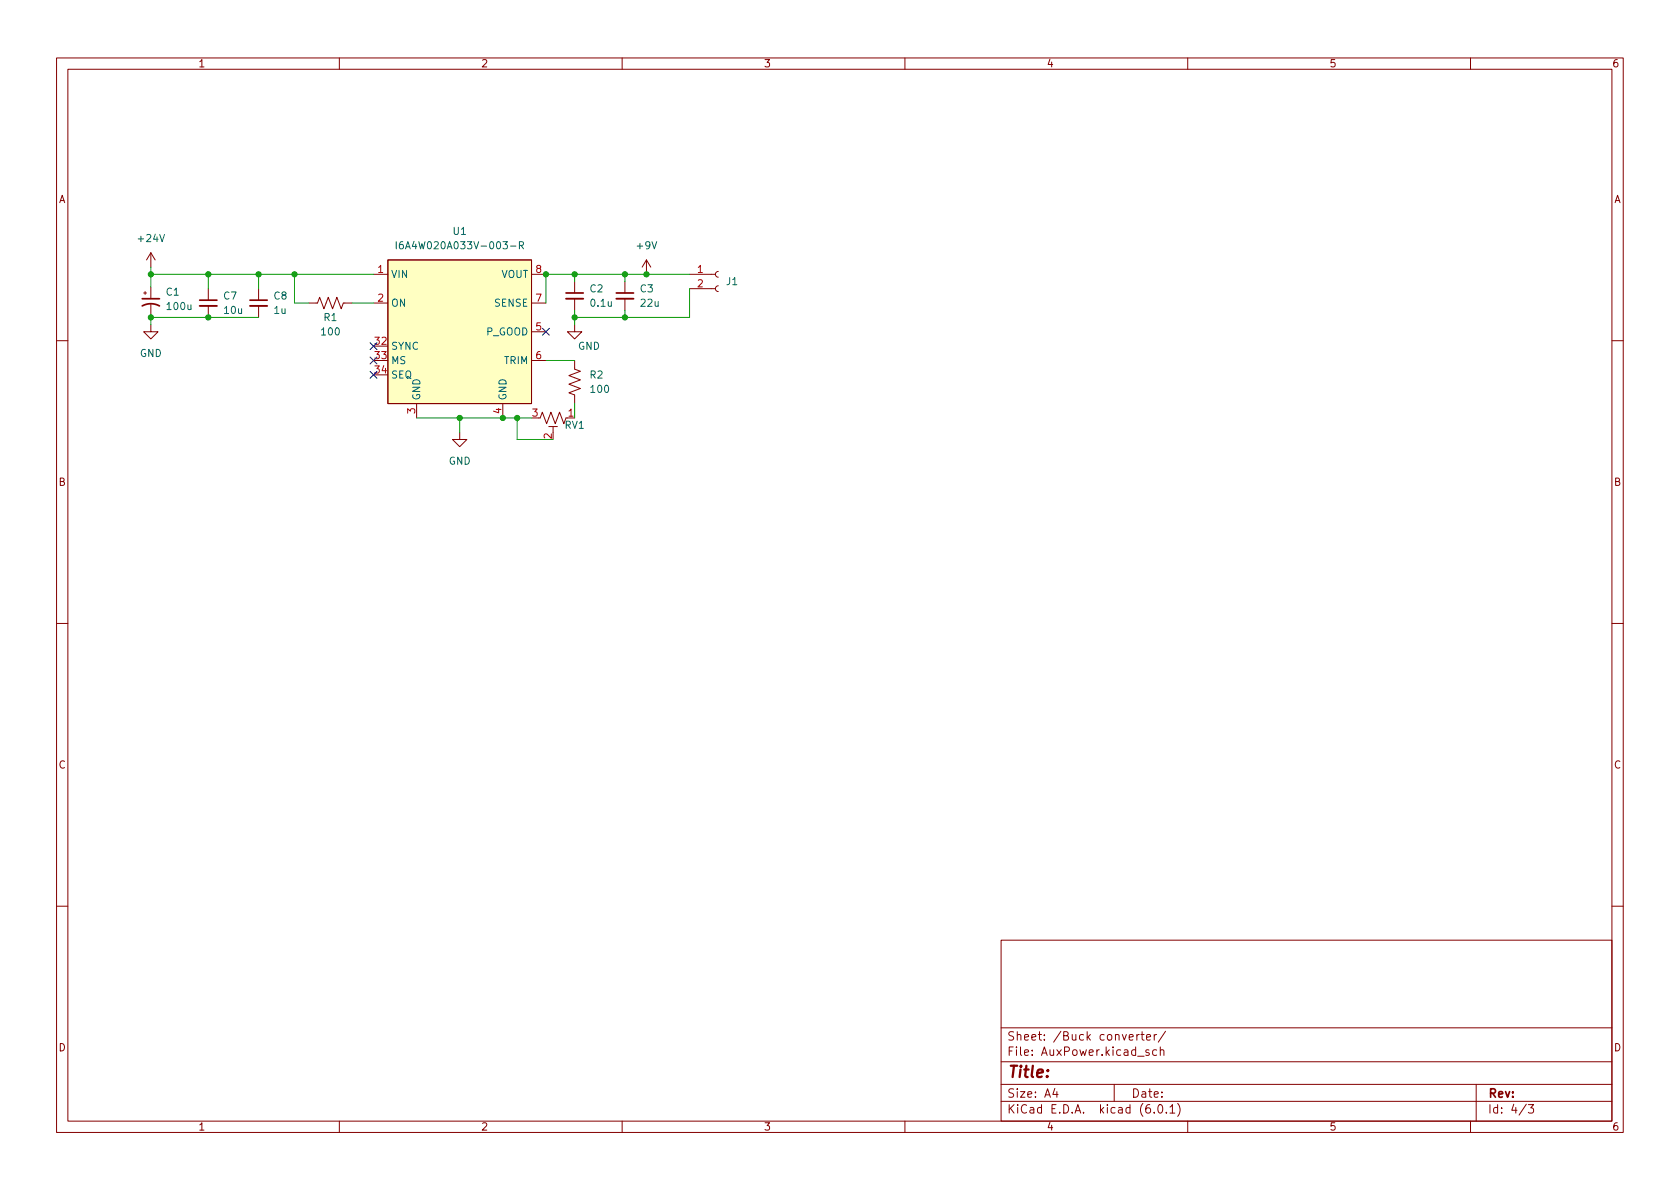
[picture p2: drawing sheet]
<svg xmlns="http://www.w3.org/2000/svg" width="297mm" height="210mm" viewBox="0 0 297 210" stroke-linecap="round" stroke-linejoin="round" font-family="sans-serif">
<g fill="none" stroke="#840000" stroke-width=".18">
<path d="M10 10.2h277v190.1h-277zM12 12.2h273v186.1h-273zM60 10.2v2M110 10.2v2M160 10.2v2M210 10.2v2M260 10.2v2M25.4 51.8h.5M25.7 51.6v.5M26.7 57.4v1.3h1.2l-1.2 1.2-1.3-1.2h1.3M26.7 44.7v2.5M26.7 50.8v2"/>
<path d="M26.7 53.8v2.1M26.7 44.7l-.8 1.3M26.7 44.7l.7 1.3M36.8 51v2.1M36.8 54.1v2M45.7 51v2.1M45.7 54.1v2M54.6 53.6h1.5l.4-1 .8 2 .7-2 .8 2 .8-2 .7 2 .4-1h1.5M66 48.5h2.6M66 53.6h2.6M68.6 46h25.4v25.4h-25.4zM94 48.5h2.5"/>
<path d="M94 53.6h2.5M94 58.7h2.5M101.6 57.4v1.3h1.3l-1.3 1.2-1.3-1.2h1.3M101.6 49.8v2M101.6 52.8v2.1M110.5 49.8v2M110.5 52.8v2.1M114.3 46l-.8 1.2M114.3 46v2.5M114.3 46l.8 1.2M121.9 48.5h4.6M121.9 51h4.6"/>
<path d="M127 50.5l-.4 .2-.1 .3 .1 .4 .4 .2M127 48l-.4 .1-.1 .4 .1 .4 .4 .1M10 60.2h2M73.7 71.4v2.5M81.3 76.4v1.3h1.2l-1.2 1.3-1.3-1.3h1.3M88.9 71.4v2.5M94 63.7h2.5M95.5 73.9l.4-1 .7 2 .8-2 .8 2 .7-2 .8 2 .4-1M97 75.4h1.6M97.8 75.4v1M101.6 63.7v1.6l1 .4-2 .7 2 .8-2 .7 2 .8-2 .8 1 .3v1.6M285 60.2h2"/>
<path d="M10 110.2h2M285 110.2h2M10 160.2h2M177 166.3h108v32h-108zM285 160.2h2M60 198.3v2M110 198.3v2M160 198.3v2M177 194.8h108M177 191.8h108M177 187.8h108M177 181.8h108"/>
<path d="M186.5 192.5l-.4 1h1M186.9 193v1M197 191.8v3M201 182.9v1M201.4 182.9l-.3 .1-.1 .2M201.7 182.9h.6M201.9 182.4v1.3l.4 .2M202.7 183.4l.7-.1v-.3l-.5-.1-.2 .2 .1 .8h.6M203.1 185.7l-.3-.1-.2 .2v.3l.5 .1v.4h-.5M204.1 196.7v.1M204.1 182.9v1M204.5 185.7l-.4-.1-.3 .3v.4l.1 .3h.6"/>
<path d="M204.5 182.9l-.3 .1-.1 .2M204.9 195.4l.2-.1a.81 .81 0 0 1 .6 .7 .81 .81 0 0 1-.3 .8h-.2a.81 .81 0 0 1-.6-.6 .81 .81 0 0 1 .3-.8zM205.1 185.8l.3-.2 .3 .1 .1 .9M205.1 185.1v1.5M206.1 182.4l-1.3 1.9M206.2 196.7v.1M206.9 195.8l.4-.5v1.5M206.9 196.8h.8M208.2 195.1a1.72 1.72 0 0 1 0 2.3M210 198.3v2M260 198.3v2M261 191.8v6.5"/>
<path d="M269.9 195.3l-1.3 1.9M270.2 195.3h1l-.6 .6 .5 .1v.7l-.2 .1h-.5l-.2-.1"/>
</g>
<path d="M25.1 52.8h3.1M25.1 54.1a3.2 3.2 0 0 1 3.1 0M35.3 53.1h3.1M44.2 53.1h3M100.1 51.8h3M109 51.8h3" fill="none" stroke="#840000" stroke-width=".3"/>
<path d="M68.6 46h25.4v25.4h-25.4z" fill="#ffffc2" stroke="#ffffc2" stroke-width=".18"/>
<path d="M70.1 42.7v1.3M71.2 42.7l-.4 .1a.86 .86 0 0 0 0 1.2l.5-.1v-.4l-.2-.3h-.3l-.2 .3M90.3 43.5h.9M91.8 43.4l.6-.1 .2-.1-.1-.3-.7-.2v1.3M92.1 43.4l.5 .6" fill="none" stroke="#006464" stroke-width=".18"/>
<path d="M35.3 54.1h3.1M44.2 54.1h3M100.1 52.8h3M109 52.8h3" fill="none" stroke="#840000" stroke-width=".33"/>
<g fill="none" stroke="#009600" stroke-width=".18">
<path d="M26.7 48.5h39.3M26.7 47.2v3.6M26.7 55.9v1.5M26.7 56.1h19M36.8 48.5v2.5M45.7 48.5v2.5M52.1 48.5v5.1h2.5M62.2 53.6h3.8M101.6 48.5v1.3M101.6 54.9v2.5M110.5 48.5v1.3M110.5 54.9v1.2"/>
<path d="M121.9 48.5h-25.4v5.1M121.9 51v5.1h-20.3M73.7 73.9h20.3M81.3 73.9v2.5M91.4 73.9v3.8h6.4M96.5 63.7h5.1M101.6 71.4v2.5"/>
</g>
<path d="M95.9 58.1l1.2 1.2M97.1 58.1l-1.2 1.2M65.4 63.1l1.2 1.3M65.4 65.7l1.2 1.2M65.4 60.6l1.2 1.2M66.6 63.1l-1.2 1.3M66.6 65.7l-1.2 1.2M66.6 60.6l-1.2 1.2" fill="none" stroke="#000084" stroke-width=".18"/>
<g fill="#009600" stroke="#009600" stroke-width=".18">
<circle cx="101.6" cy="56.1" r=".46"/>
<circle cx="110.5" cy="56.1" r=".46"/>
<circle cx="110.5" cy="48.5" r=".46"/>
<circle cx="114.3" cy="48.5" r=".46"/>
<circle cx="101.6" cy="48.5" r=".46"/>
<circle cx="96.5" cy="48.5" r=".46"/>
<circle cx="88.9" cy="73.9" r=".46"/>
<circle cx="81.3" cy="73.9" r=".46"/>
<circle cx="91.4" cy="73.9" r=".46"/>
<circle cx="45.7" cy="48.5" r=".46"/>
<circle cx="52.1" cy="48.5" r=".46"/>
<circle cx="26.7" cy="56.1" r=".46"/>
<circle cx="36.8" cy="48.5" r=".46"/>
<circle cx="26.7" cy="48.5" r=".46"/>
<circle cx="36.8" cy="56.1" r=".46"/>
</g>
<text font-size="2.8" fill="#840000" x="178" y="190.6">Title:</text>
<g font-size="2.1" fill="#840000">
<text x="178" y="184">Sheet: /Buck converter/</text>
<text x="178" y="186.7">File: AuxPower.kicad_sch</text>
<text x="178" y="196.9">KiCad E.D.A. kicad (6.0.1)</text>
<text x="178" y="194.1">Size: A4</text>
<text x="200" y="194.1">Date:</text>
<text x="263" y="194.1">Rev:</text>
<text x="263" y="196.9">Id: 4/3</text>
</g>
<g font-size="1.8" fill="#840000">
<text x="35" y="11.9">1</text>
<text x="85" y="11.9">2</text>
<text x="135" y="11.9">3</text>
<text x="185" y="11.9">4</text>
<text x="235" y="11.9">5</text>
<text x="285" y="11.9">6</text>
<text x="10.3" y="35.9">A</text>
<text x="285.3" y="35.9">A</text>
<text x="10.3" y="85.9">B</text>
<text x="285.3" y="85.9">B</text>
<text x="10.3" y="135.9">C</text>
<text x="285.3" y="135.9">C</text>
<text x="10.3" y="185.9">D</text>
<text x="285.3" y="185.9">D</text>
<text x="35" y="199.9">1</text>
<text x="85" y="199.9">2</text>
<text x="135" y="199.9">3</text>
<text x="185" y="199.9">4</text>
<text x="235" y="199.9">5</text>
<text x="285" y="199.9">6</text>
</g>
<g font-size="1.8" fill="#006464">
<text x="80.1" y="41.5">U1</text>
<text x="24.6" y="42.8">+24V</text>
<text x="71.7" y="44.1">I6A4W020A033V-003-R</text>
<text x="112.7" y="44.1">+9V</text>
<text x="29.4" y="52.3">C1</text>
<text x="39.6" y="53">C7</text>
<text x="48.4" y="53">C8</text>
<text x="69.1" y="49.1">VIN</text>
<text x="88.6" y="49.1">VOUT</text>
<text x="104.3" y="51.7">C2</text>
<text x="113.2" y="51.7">C3</text>
<text x="128.5" y="50.4">J1</text>
<text x="29.7" y="54.8">100u</text>
<text x="39.7" y="55.5">10u</text>
<text x="48.5" y="55.5">1u</text>
<text x="56.9" y="59.3">100</text>
<text x="57.3" y="56.8">R1</text>
<text x="69.1" y="54.2">ON</text>
<text x="85.9" y="59.3">P_GOOD</text>
<text x="87.5" y="54.2">SENSE</text>
<text x="104.5" y="54.2">0.1u</text>
<text x="113.4" y="54.2">22u</text>
<text x="24.7" y="63.1">GND</text>
<text x="69.1" y="61.8">SYNC</text>
<text x="69.1" y="64.4">MS</text>
<text x="89.1" y="64.4">TRIM</text>
<text x="102.2" y="61.8">GND</text>
<text x="69.1" y="66.9">SEQ</text>
<text x="74.3" y="70.9" transform="rotate(-90 74.3 70.9)">GND</text>
<text x="89.5" y="70.9" transform="rotate(-90 89.5 70.9)">GND</text>
<text x="104.3" y="66.9">R2</text>
<text x="104.6" y="69.5">100</text>
<text x="99.9" y="75.8">RV1</text>
<text x="79.3" y="82.2">GND</text>
</g>
<g font-size="1.8" fill="#a90000">
<text x="66.8" y="48.3">1</text>
<text x="66.8" y="53.3">2</text>
<text x="94.8" y="53.3">7</text>
<text x="94.8" y="48.3">8</text>
<text x="123.3" y="48.3">1</text>
<text x="123.3" y="50.8">2</text>
<text x="94.8" y="58.4">5</text>
<text x="66.3" y="61">32</text>
<text x="66.3" y="63.5">33</text>
<text x="94.8" y="63.5">6</text>
<text x="66.3" y="66">34</text>
<text x="73.4" y="73.1" transform="rotate(-90 73.4 73.1)">3</text>
<text x="88.6" y="73.1" transform="rotate(-90 88.6 73.1)">4</text>
<text x="94.1" y="73.7">3</text>
<text x="97.5" y="77.6" transform="rotate(-90 97.5 77.6)">2</text>
<text x="100.5" y="73.7">1</text>
</g>
</svg>
